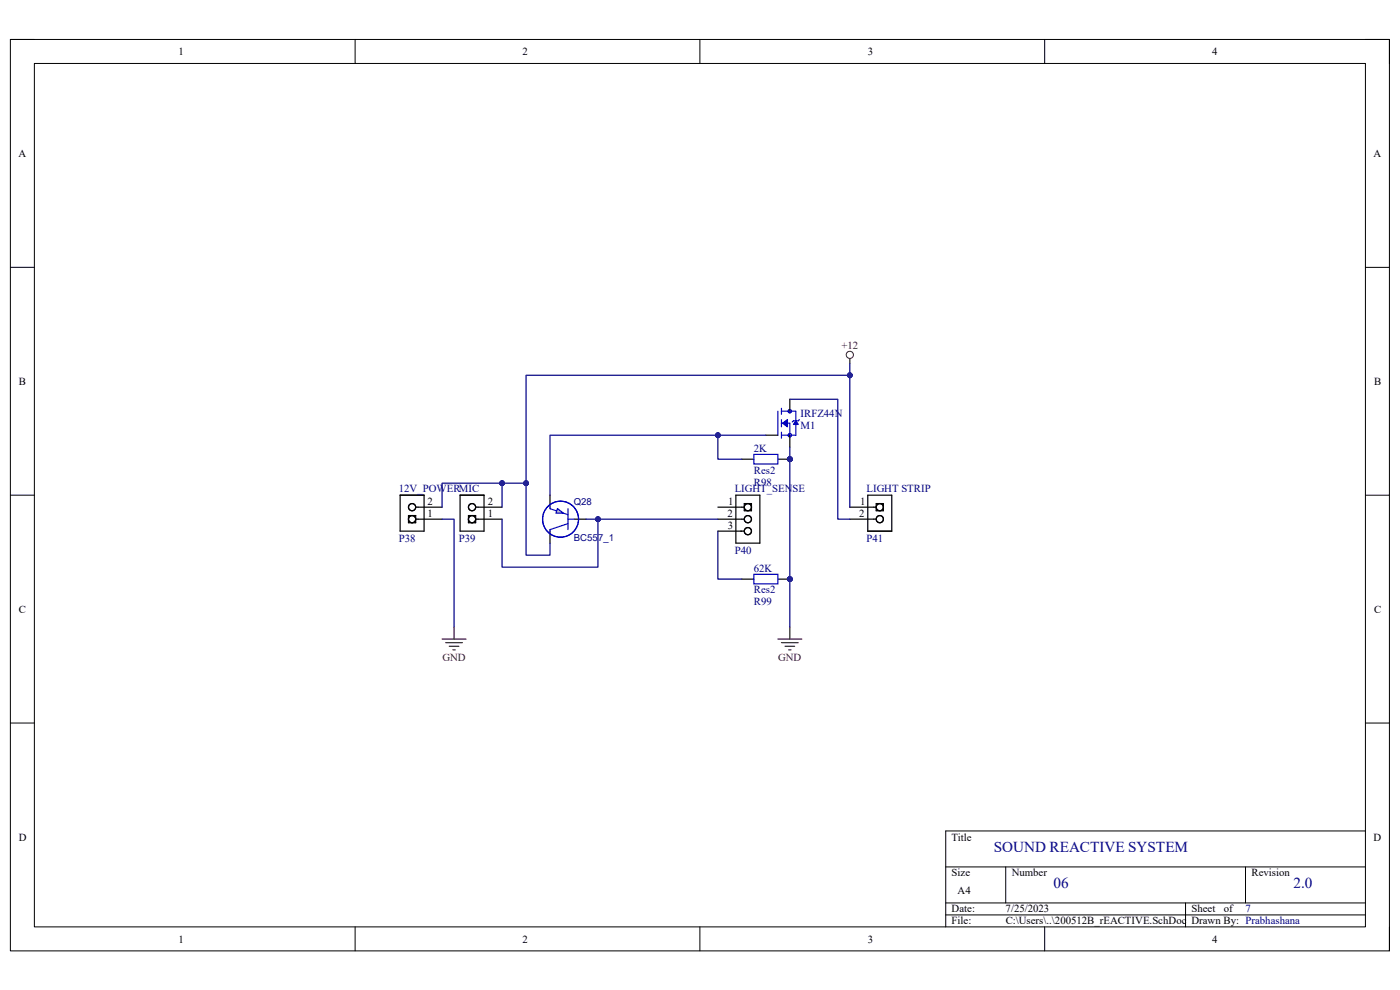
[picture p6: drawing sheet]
<svg xmlns="http://www.w3.org/2000/svg" width="297mm" height="210mm" viewBox="0 0 297 210" stroke-linecap="round" stroke-linejoin="round" font-family="sans-serif">
<path d="M2.2 8.4h292.6v193.3h-292.6z" fill="none" stroke="#000" stroke-width=".21"/>
<path d="M7.3 13.5h282.4v183.1h-282.4z" fill-rule="evenodd" fill="#fff"/>
<g fill="none" stroke="#000" stroke-width=".21">
<path d="M2.2 8.4h5.1M7.3 13.5h282.4v183.1h-282.4zM75.3 8.4v5.1M148.5 8.4v5.1M221.6 8.4v5.1M289.7 8.4h5.1v5.1M2.2 56.7h5.1M289.7 56.7h5.1M2.2 105h5.1M289.7 105.1h5.1M2.2 153.4h5.1M289.7 153.4h5.1"/>
<path d="M289.7 176.3h-89.1v20.3M75.3 196.6v5.1M148.5 196.6v5.1M200.6 183.9h89.1M200.6 191.5h89.1M200.6 194.1h89.1M213.4 183.9v7.6M221.6 196.6v5.1M251.5 191.5v5.1M264.2 183.9v7.6M294.8 196.6v5.1"/>
</g>
<path d="M165 87.2v5.1M165.8 86.6v1.3M165.8 89v1.5M165.8 91.7v1.3M165.8 89.8h1.8v2.5M165.8 87.2h3v5.1h-3M169.6 89l-.3 .3h-1l-.2 .2" fill="none" stroke="#00f" stroke-width=".25"/>
<path d="M168.8 89.3l.5 .7h-1z" fill="#00f"/>
<path d="M168.8 89.3l.5 .7h-1z" fill="none" stroke="#00f" stroke-width=".25"/>
<path d="M166 89.8l1.1-.8v1.5z" fill="#00f"/>
<path d="M166 89.8l1.1-.8v1.5z" fill="none" stroke="#00f" stroke-width=".25"/>
<g fill="none" stroke="#00f" stroke-width=".21">
<circle cx="167.6" cy="87.2" r=".36"/>
<circle cx="167.6" cy="92.3" r=".36"/>
</g>
<path d="M162.5 92.3h2.5M167.6 84.7v2.5M167.6 92.3v2.6" fill="none" stroke="#000" stroke-width=".25"/>
<circle cx="167.6" cy="97.4" r=".51" fill="#000080"/>
<circle cx="167.6" cy="97.4" r=".51" fill="none" stroke="#000080" stroke-width=".21"/>
<path d="M165 97.4h2.6" fill="none" stroke="#000" stroke-width=".25"/>
<circle cx="167.6" cy="97.4" r=".51" fill="#000080"/>
<circle cx="167.6" cy="97.4" r=".51" fill="none" stroke="#000080" stroke-width=".21"/>
<path d="M157.4 97.4h2.5" fill="none" stroke="#000" stroke-width=".25"/>
<path d="M159.9 96.4h5.1v2h-5.1z" fill="none" stroke="#00f" stroke-width=".25"/>
<circle cx="167.6" cy="122.9" r=".51" fill="#000080"/>
<circle cx="167.6" cy="122.9" r=".51" fill="none" stroke="#000080" stroke-width=".21"/>
<path d="M165 122.9h2.6" fill="none" stroke="#000" stroke-width=".25"/>
<circle cx="167.6" cy="122.9" r=".51" fill="#000080"/>
<circle cx="167.6" cy="122.9" r=".51" fill="none" stroke="#000080" stroke-width=".21"/>
<g fill="none" stroke="#000" stroke-width=".25">
<path d="M84.9 105h5.1v7.7h-5.1zM86.7 109.4h1.5v1.5h-1.5zM88.2 107.6h5.6M88.2 110.1h5.6M116.7 105v2.6M116.7 112.7v2.5M121.8 110.1h2.5M180.3 107.6h5.6M180.3 110.1h5.6M184.1 105.1h5.1v7.6h-5.1zM185.9 106.8h1.5v1.6h-1.5zM157.4 122.9h2.5"/>
<circle cx="87.4" cy="110.1" r=".76"/>
<circle cx="87.4" cy="107.6" r=".76"/>
<circle cx="186.6" cy="107.6" r=".76"/>
<circle cx="186.6" cy="110.1" r=".76"/>
</g>
<path d="M116.7 107.9l3.8 1.3M120.5 111.1l-3.8 1.2v.4M120.5 107.9v4.4M159.9 121.8h5.1v2.1h-5.1z" fill="none" stroke="#00f" stroke-width=".25"/>
<path d="M118.3 107.9l1.2 1h-1.5z" fill="#c0c0c0"/>
<g fill="none" stroke="#00f" stroke-width=".25">
<path d="M116.7 107.6v.3M118.3 107.9l1.2 1h-1.5zM120.5 110.1h1.3"/>
<circle cx="118.9" cy="110.1" r="3.8"/>
</g>
<g fill="none" stroke="#000" stroke-width=".25">
<path d="M97.6 105h5.1v7.7h-5.1zM99.4 109.4h1.5v1.5h-1.5zM100.9 107.6h5.6M100.9 110.1h5.6M152.3 107.6h5.6M152.3 110.1h5.6M152.3 112.7h5.6M156.1 105h5.1v10.2h-5.1zM157.9 106.8h1.5v1.6h-1.5z"/>
<circle cx="100.1" cy="110.1" r=".76"/>
<circle cx="100.1" cy="107.6" r=".76"/>
<circle cx="158.7" cy="107.6" r=".76"/>
<circle cx="158.7" cy="110.1" r=".76"/>
<circle cx="158.7" cy="112.7" r=".76"/>
</g>
<path d="M180.3 76v1.1M93.8 135.6h5.1M94.6 136.3h3.5M95.3 137.1h2.1M96.1 137.9h.5M96.3 133v2.6M165 135.6h5.1M165.8 136.3h3.5M166.5 137.1h2.1M167.3 137.9h.5M167.6 133v2.6" fill="none" stroke="#800000" stroke-width=".25"/>
<circle cx="180.3" cy="75.3" r=".76" fill="none" stroke="#800000" stroke-width=".21"/>
<path d="M167.6 94.9v2.5M152.3 112.7v10.2h5.1" fill="none" stroke="#000080" stroke-width=".25"/>
<circle cx="167.6" cy="97.4" r=".51" fill="#000080"/>
<circle cx="167.6" cy="97.4" r=".51" fill="none" stroke="#000080" stroke-width=".21"/>
<path d="M167.6 97.4v35.6" fill="none" stroke="#000080" stroke-width=".25"/>
<circle cx="167.6" cy="97.4" r=".51" fill="#000080"/>
<circle cx="167.6" cy="97.4" r=".51" fill="none" stroke="#000080" stroke-width=".21"/>
<circle cx="167.6" cy="122.9" r=".51" fill="#000080"/>
<circle cx="167.6" cy="122.9" r=".51" fill="none" stroke="#000080" stroke-width=".21"/>
<path d="M180.3 79.6v28M167.6 84.7h10.1v25.4h2.6M93.8 110.1h2.5v22.9" fill="none" stroke="#000080" stroke-width=".25"/>
<circle cx="180.3" cy="79.6" r=".51" fill="#000080"/>
<circle cx="180.3" cy="79.6" r=".51" fill="none" stroke="#000080" stroke-width=".21"/>
<path d="M111.6 102.5h-5.1v5.1" fill="none" stroke="#000080" stroke-width=".25"/>
<circle cx="106.5" cy="102.5" r=".51" fill="#000080"/>
<circle cx="106.5" cy="102.5" r=".51" fill="none" stroke="#000080" stroke-width=".21"/>
<circle cx="111.6" cy="102.5" r=".51" fill="#000080"/>
<circle cx="111.6" cy="102.5" r=".51" fill="none" stroke="#000080" stroke-width=".21"/>
<path d="M106.5 102.5h-12.7v5.1" fill="none" stroke="#000080" stroke-width=".25"/>
<circle cx="106.5" cy="102.5" r=".51" fill="#000080"/>
<circle cx="106.5" cy="102.5" r=".51" fill="none" stroke="#000080" stroke-width=".21"/>
<path d="M106.5 110.1v10.2h20.4v-10.2" fill="none" stroke="#000080" stroke-width=".25"/>
<circle cx="126.9" cy="110.1" r=".51" fill="#000080"/>
<circle cx="126.9" cy="110.1" r=".51" fill="none" stroke="#000080" stroke-width=".21"/>
<path d="M152.3 92.3v5.1h5.1" fill="none" stroke="#000080" stroke-width=".25"/>
<circle cx="152.3" cy="92.3" r=".51" fill="#000080"/>
<circle cx="152.3" cy="92.3" r=".51" fill="none" stroke="#000080" stroke-width=".21"/>
<path d="M124.3 110.1h28" fill="none" stroke="#000080" stroke-width=".25"/>
<circle cx="126.9" cy="110.1" r=".51" fill="#000080"/>
<circle cx="126.9" cy="110.1" r=".51" fill="none" stroke="#000080" stroke-width=".21"/>
<path d="M162.5 92.3h-45.8v12.7" fill="none" stroke="#000080" stroke-width=".25"/>
<circle cx="152.3" cy="92.3" r=".51" fill="#000080"/>
<circle cx="152.3" cy="92.3" r=".51" fill="none" stroke="#000080" stroke-width=".21"/>
<path d="M180.3 77.1v2.5h-68.7v38.2h5.1v-2.6" fill="none" stroke="#000080" stroke-width=".25"/>
<circle cx="180.3" cy="79.6" r=".51" fill="#000080"/>
<circle cx="180.3" cy="79.6" r=".51" fill="none" stroke="#000080" stroke-width=".21"/>
<circle cx="111.6" cy="102.5" r=".51" fill="#000080"/>
<circle cx="111.6" cy="102.5" r=".51" fill="none" stroke="#000080" stroke-width=".21"/>
<g font-size="3.2" fill="#000080">
<text x="210.8" y="180.6">SOUND REACTIVE SYSTEM</text>
<text x="223.5" y="188.3">06</text>
<text x="274.4" y="188.3">2.0</text>
</g>
<g font-size="2.3">
<text x="37.9" y="11.7">1</text>
<text x="110.9" y="11.7">2</text>
<text x="184.1" y="11.7">3</text>
<text x="257.1" y="11.7">4</text>
<text x="3.9" y="33.3">A</text>
<text x="291.4" y="33.3">A</text>
<text x="4" y="81.6">B</text>
<text x="291.5" y="81.6">B</text>
<text x="90.7" y="107.1">2</text>
<text x="103.5" y="107.1">2</text>
<text x="154.5" y="107.1">1</text>
<text x="182.5" y="107.1">1</text>
<text x="90.7" y="109.6">1</text>
<text x="103.5" y="109.6">1</text>
<text x="154.3" y="109.6">2</text>
<text x="154.4" y="112.1">3</text>
<text x="182.3" y="109.6">2</text>
<text x="4" y="130">C</text>
<text x="291.5" y="130">C</text>
<text x="4" y="178.3">D</text>
<text x="201.9" y="178.3">Title</text>
<text x="291.4" y="178.3">D</text>
<text x="201.9" y="185.9">Size</text>
<text x="214.6" y="185.9">Number</text>
<text x="265.5" y="185.9">Revision</text>
<text x="203.2" y="189.7">A4</text>
<text x="201.9" y="193.5">Date:</text>
<text x="201.9" y="196.1">File:</text>
<text x="213.3" y="193.5">7/25/2023</text>
<text x="213.4" y="196.1">C:\Users\..\200512B_rEACTIVE.SchDoc Drawn By: Prabhashana</text>
<text x="252.8" y="193.5">Sheet</text>
<text x="259.6" y="193.5">of</text>
<text x="37.9" y="199.9">1</text>
<text x="110.9" y="199.9">2</text>
<text x="184.1" y="199.9">3</text>
<text x="257.1" y="199.9">4</text>
</g>
<g font-size="2.3" fill="#800000">
<text x="178.5" y="74">+12</text>
<text x="93.9" y="140.1">GND</text>
<text x="165.1" y="140.1">GND</text>
</g>
<g font-size="2.3" fill="#000080">
<text x="169.8" y="88.4">IRFZ44N</text>
<text x="159.9" y="95.9">2K</text>
<text x="169.8" y="90.9">M1</text>
<text x="159.9" y="100.5">Res2</text>
<text x="84.6" y="104.3">12V_POWERMIC</text>
<text x="155.9" y="104.3">LIGHT_SENSE</text>
<text x="159.9" y="103">R98</text>
<text x="183.9" y="104.3">LIGHT STRIP</text>
<text x="84.6" y="114.9">P38</text>
<text x="97.4" y="114.9">P39</text>
<text x="155.9" y="117.5">P40</text>
<text x="183.9" y="114.9">P41</text>
<text x="159.9" y="121.3">62K</text>
<text x="159.9" y="125.9">Res2</text>
<text x="159.9" y="128.4">R99</text>
<text x="264.2" y="193.5">7</text>
</g>
<g font-size="2" fill="#000080">
<text x="121.8" y="107.1">Q28</text>
<text x="121.8" y="114.8">BC557_1</text>
</g>
</svg>
